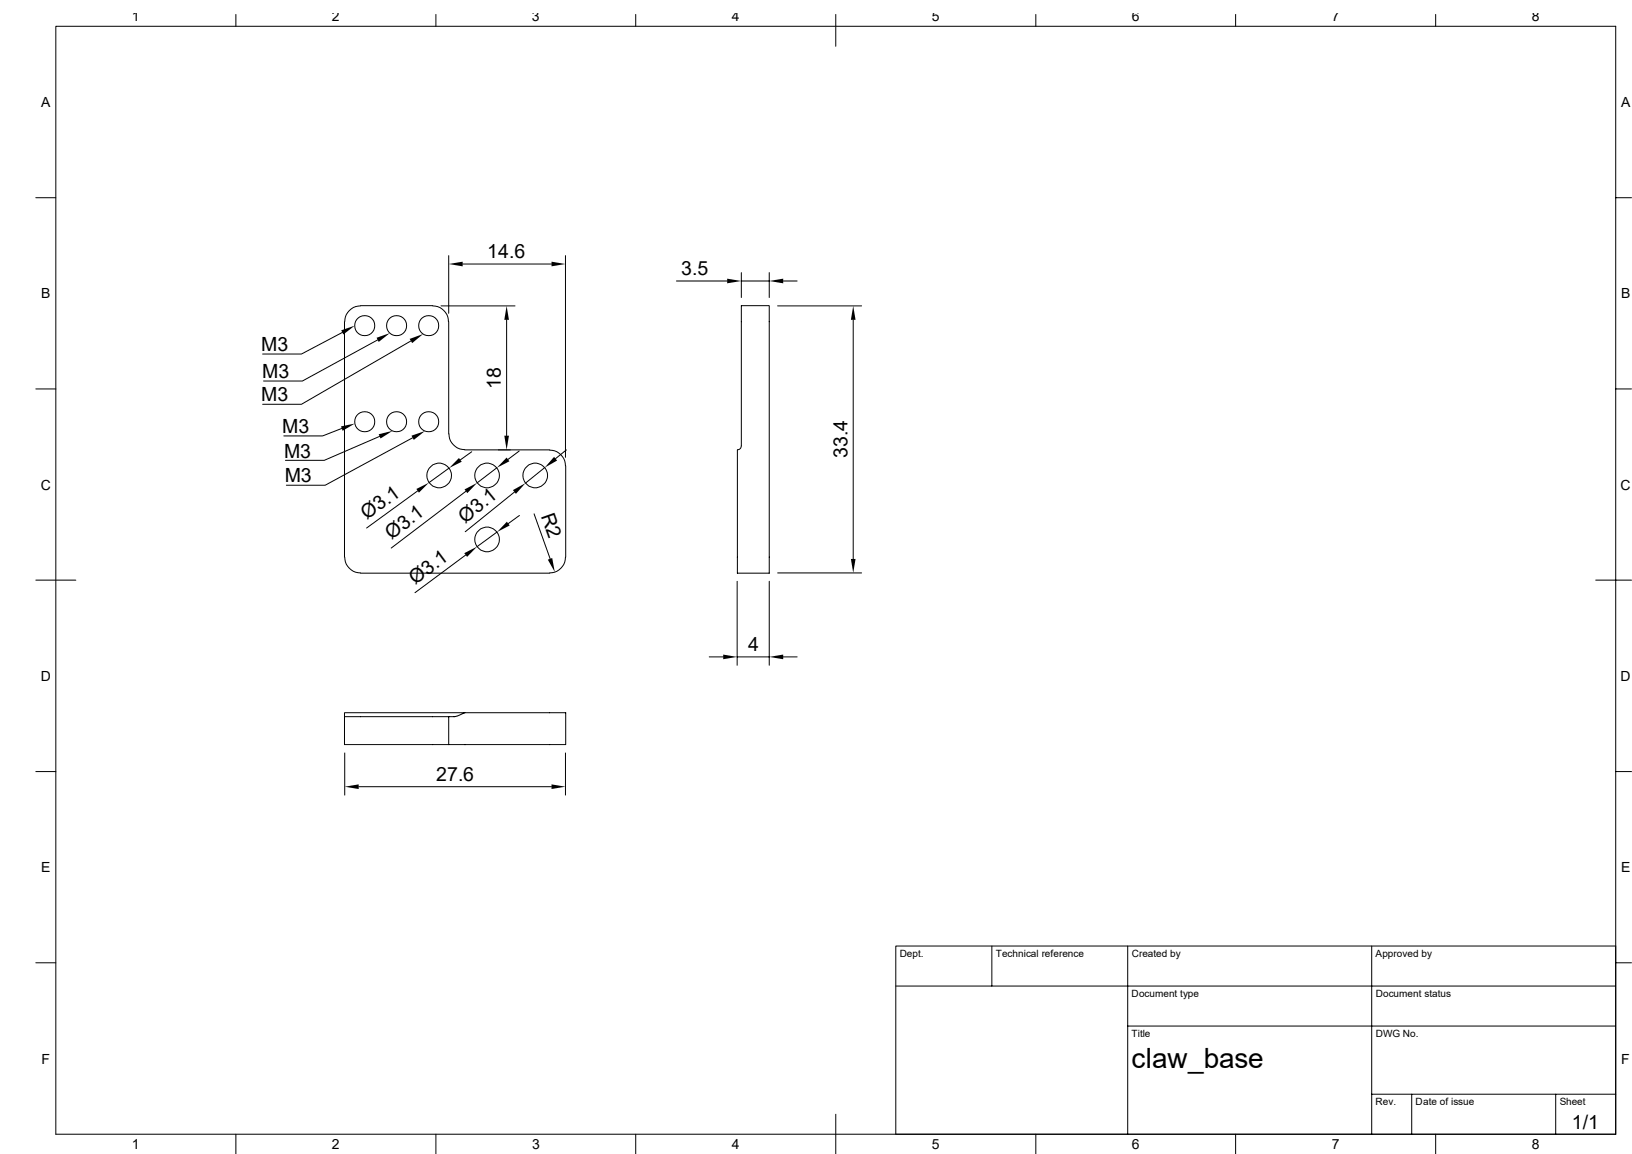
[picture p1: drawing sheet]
<svg xmlns="http://www.w3.org/2000/svg" width="297mm" height="210mm" viewBox="0 0 297 210" stroke-linecap="round" stroke-linejoin="round" font-family="sans-serif">
<g fill="none" stroke="#000" stroke-width=".18">
<path d="M10.2 4.8h283.8v201.6h-283.8zM42.9 2.6v2.2M79.3 2.6v2.2M115.7 2.6v2.2M152.1 2.6v5.8M188.5 2.6v2.2M224.9 2.6v2.2M261.3 2.6v2.2M6.5 36h3.7M294 36h2.9M62.7 58.5v42.9M65.6 55.6h13.1"/>
<path d="M65.6 55.7a2.89 2.89 0 0 0-2.9 2.8M78.7 55.7a2.89 2.89 0 0 1 2.9 2.8M80.3 55.7h13.4M81.7 46.5v10.5M81.7 58.5v20.5M84.2 48h16.2M92.2 58.2v21.1M102.9 46.5v36.7M123.1 51.1h9.2M134.9 49.6v4.5M134.9 51.1h5.1M134.9 55.6h5.1v48.7h-5.8v-22.4l.5-.2 .2-.5z"/>
<path d="M140 49.6v4.5M141.5 55.7h15.3M142.5 51.1h2.6M155.3 58.2v43.5M6.5 70.8h3.7M62.2 78l-3.5 1.3h-7.1M62.3 60.5l-7.4 3.9h-7.1M68.7 61.8l-13.7 7.5h-7M69.1 79.4l-10.1 4.4h-7.1M74.8 62.1l-19.9 11.5h-7.1M75.1 79.7l-15.9 8.6h-7.1M81.7 79a2.89 2.89 0 0 0 2.9 2.8l15.4 .1"/>
<path d="M294 70.8h2.9M76 89.3l-9.3 6.8M81.7 85.2l-3.6 2.6M84.8 89.4l-13.6 10.3M85.9 82.2l-2.1 1.5M90.4 85.1l-3.6 2.8M90.5 96.8l-3.7 2.7M93.6 89.5l-8.9 7.3M94.5 82.1l-2 1.5M94.5 93.8l-2 1.5M97.2 93.5l2.9 8.2M99.1 85.1l-3.5 2.8"/>
<path d="M100 81.9a2.89 2.89 0 0 1 2.9 2.9M103 84.8v16.6M103.1 81.9l-2 1.6M6.5 105.6h7.3M62.7 101.4a2.89 2.89 0 0 0 2.9 2.9M65.6 104.3h34.4M84.8 101l-9.3 6.9M102.9 101.4a2.89 2.89 0 0 1-2.9 2.9M129.1 119.5h2.5M134.2 105.8v15.3M134.2 119.5h5.8M140 105.8v15.3"/>
<path d="M141.5 104.3h15.3M142.5 119.5h2.6M290.4 105.6h6.5M62.7 130.4v-.7h21.9l-1.8 .7h-1.1M62.7 130.4h19M62.7 130.4v5.1h19M62.7 137v7.7M81.7 130.4v5.1M84.6 129.7h18.4v5.8h-21.3M102.9 137v7.7M6.5 140.4h3.7M65.3 143.2h35.1"/>
<path d="M294 140.4h2.9M6.5 175.2h3.7M163 179.5h131M180.5 172.2v7.3M205.2 172.2v34.2M249.6 172.2v34.2M294 172.2h-131v34.2M294 175.2h2.9M205.2 186.7h88.8M249.6 199.1h44.4M256.9 199.1v7.3M283.1 199.1v7.3"/>
<path d="M42.9 206.4v3.6M79.3 206.4v3.6M115.7 206.4v3.6M152.1 202.8v7.2M188.5 206.4v3.6M224.9 206.4v3.6M261.3 206.4v3.6"/>
<circle cx="66.4" cy="59.3" r="1.83"/>
<circle cx="72.2" cy="59.3" r="1.83"/>
<circle cx="78" cy="59.3" r="1.83"/>
<circle cx="66.4" cy="76.7" r="1.83"/>
<circle cx="72.2" cy="76.7" r="1.83"/>
<circle cx="78" cy="76.7" r="1.83"/>
<circle cx="79.9" cy="86.5" r="2.25"/>
<circle cx="88.6" cy="86.5" r="2.25"/>
<circle cx="88.6" cy="98.2" r="2.25"/>
<circle cx="97.4" cy="86.5" r="2.25"/>
</g>
<g fill="#000">
<path d="M81.7 48l2.5-.4v.9zM92.2 55.7l.4 2.5h-.8zM100.4 47.6l2.5 .4-2.5 .5zM132.3 50.7l2.6 .4-2.6 .5zM140 51.1l2.5-.4v.9zM155.3 55.7l.4 2.5h-.8zM62.1 77.6l2.5-.5-2.2 1.3zM62.1 60.1l2.5-.8-2.1 1.6zM68.5 61.5l2.5-.9-2.1 1.6zM68.9 79l2.6-.6-2.2 1.4zM74.5 61.7l2.5-.9-2 1.6zM74.9 79.3l2.4-.9-2 1.7z"/>
<path d="M91.8 79.3h.8l-.4 2.6zM75.8 89l2.3-1.2-1.9 1.9zM83.5 83.4l.5 .6-2.3 1.2zM84.5 89.1l2.3-1.2-1.8 1.8zM92.2 83.3l.5 .6-2.3 1.2zM92.2 95l.6 .6-2.3 1.2zM93.3 89.2l2.3-1.3-1.7 2zM100.8 83.1l.6 .7-2.3 1.3zM84.5 100.7l2.3-1.2-1.8 1.8zM99.7 101.9l.8-.3 .5 2.5zM131.6 119.1l2.6 .4-2.6 .5zM140 119.5l2.5-.4v.9z"/>
<path d="M154.9 101.7h.8l-.4 2.6zM62.7 143.2l2.6-.5v.9zM100.4 142.7l2.5 .5-2.5 .4z"/>
</g>
<text font-size="5.1" x="206" y="194.4">claw_base</text>
<g font-size="3.6">
<text x="88.7" y="47">14.6</text>
<text x="124" y="50.1">3.5</text>
<text x="47.5" y="63.9">M3</text>
<text x="47.7" y="68.8">M3</text>
<text x="91.1" y="70.9" transform="rotate(-90 91.1 70.9)">18</text>
<text x="47.5" y="73.1">M3</text>
<text x="51.4" y="78.8">M3</text>
<text x="51.7" y="83.3">M3</text>
<text x="154.2" y="83.4" transform="rotate(-90 154.2 83.4)">33.4</text>
<text x="51.8" y="87.8">M3</text>
<text x="66.8" y="94.7" transform="rotate(-36 66.8 94.7)">Ø3.1</text>
<text x="84.7" y="95.3" transform="rotate(-39 84.7 95.3)">Ø3.1</text>
<text x="98.4" y="93.9" transform="rotate(71 98.4 93.9)">R2</text>
<text x="71.2" y="98.3" transform="rotate(-37 71.2 98.3)">Ø3.1</text>
<text x="75.6" y="106.4" transform="rotate(-36 75.6 106.4)">Ø3.1</text>
<text x="136.1" y="118.5">4</text>
<text x="79.4" y="142.1">27.6</text>
<text x="286.1" y="205.4">1/1</text>
</g>
<g font-size="2.5">
<text x="24" y="3.9">1</text>
<text x="60.4" y="3.9">2</text>
<text x="96.8" y="3.9">3</text>
<text x="133.2" y="3.9">4</text>
<text x="169.6" y="3.9">5</text>
<text x="206" y="3.9">6</text>
<text x="242.4" y="3.9">7</text>
<text x="278.8" y="3.9">8</text>
<text x="7.5" y="19.5">A</text>
<text x="295" y="19.5">A</text>
<text x="7.5" y="54.3">B</text>
<text x="295" y="54.3">B</text>
<text x="7.5" y="89.1">C</text>
<text x="294.9" y="89.1">C</text>
<text x="7.5" y="123.9">D</text>
<text x="294.9" y="123.9">D</text>
<text x="7.5" y="158.7">E</text>
<text x="295" y="158.7">E</text>
<text x="7.6" y="193.5">F</text>
<text x="295.1" y="193.5">F</text>
<text x="24" y="209.1">1</text>
<text x="60.4" y="209.1">2</text>
<text x="96.8" y="209.1">3</text>
<text x="133.2" y="209.1">4</text>
<text x="169.6" y="209.1">5</text>
<text x="206" y="209.1">6</text>
<text x="242.4" y="209.1">7</text>
<text x="278.8" y="209.1">8</text>
</g>
<g font-size="1.8">
<text x="163.7" y="174.2">Dept.</text>
<text x="181.2" y="174.2">Technical reference</text>
<text x="206" y="174.2">Created by</text>
<text x="250.4" y="174.2">Approved by</text>
<text x="206" y="181.5">Document type</text>
<text x="250.4" y="181.5">Document status</text>
<text x="206" y="188.8">Title</text>
<text x="250.4" y="188.8">DWG No.</text>
<text x="250.4" y="201.2">Rev.</text>
<text x="257.6" y="201.2">Date of issue</text>
<text x="283.9" y="201.2">Sheet</text>
</g>
</svg>
